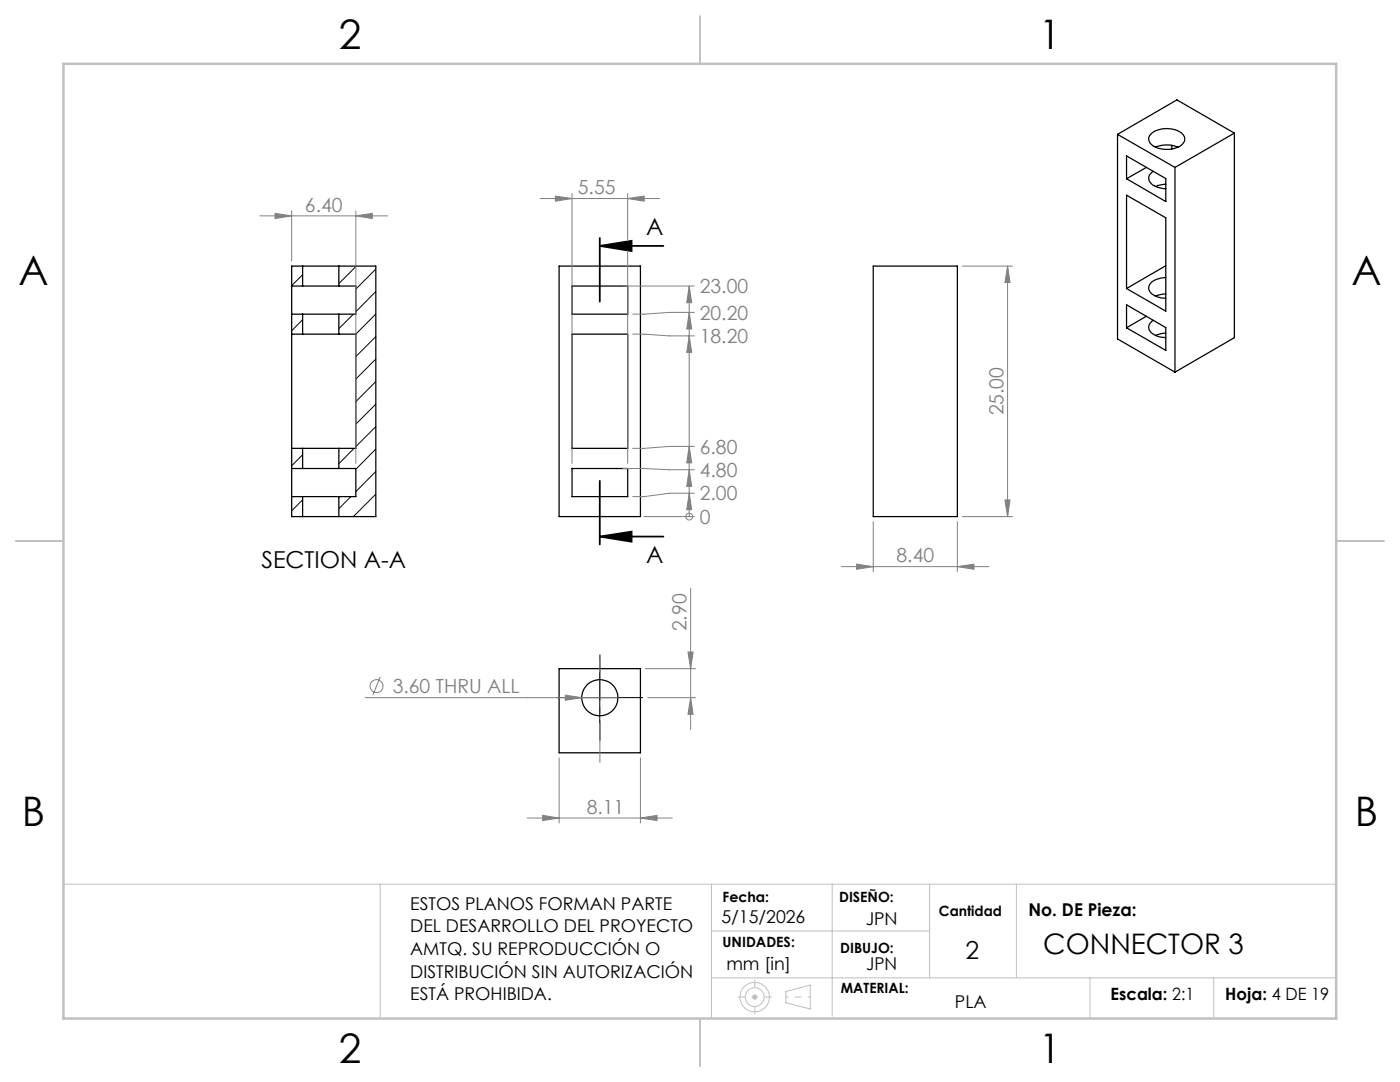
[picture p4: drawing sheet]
<svg xmlns="http://www.w3.org/2000/svg" width="279mm" height="216mm" viewBox="0 0 279 216" stroke-linecap="round" stroke-linejoin="round" font-family="sans-serif">
<g fill="none" stroke="#000" stroke-width=".25">
<path d="M223 26.8l11.5 6.6M223 26.8v40.8l11.5 6.7M224.8 31.1l7.9 4.5v4.6l-7.9-4.5zM224.8 38.9l7.9 4.6v18.6l-7.9-4.5zM228.8 33.4l-4 2.3M229.8 26.6a5.1 5.1 0 0 1 6.3 .3 1.49 1.49 0 0 1-.8 2.3 5.2 5.2 0 0 1-5.8-.7 1.34 1.34 0 0 1 .3-1.9zM230.2 34.2a1.6 1.6 0 0 0-.9 1.6 1.6 1.6 0 0 0 1.3 1.4l.9 .3 1.2 .1M230.6 29.4a5.7 5.7 0 0 1 4.5 0M232.7 36.8l-2.1 .4M233.9 29v.7M234.5 33.4v40.9M246.3 26.6l-11.8 6.8"/>
<path d="M246.3 26.6l-11.4-6.7-11.9 6.9M246.3 26.6v40.8l-11.8 6.9M58.2 57.1h2.2M60.4 57.1h7.2M60.4 53.1h7.2M60.4 53.1h-2.2v50h2.2M60.4 53.1v4M67.6 57.1h3.4v5.6h-3.4M67.6 53.1h7.4v50h-7.4M67.6 53.1v4M111.6 53.1h16.2v50h-16.2zM114.2 57.1h11.1v5.6h-11.1z"/>
<path d="M174.3 53.1h16.8v50h-16.8zM232.7 55.4a3.3 3.3 0 0 0-3.4 1.9 1.83 1.83 0 0 0 1.4 1.8l2 .4M232.7 58.7l-1.4 .1-.7 .3M232.7 53l-7.9 4.6M58.2 62.7h2.2M58.2 66.7h2.2M60.4 66.7h7.2M60.4 62.7h7.2M60.4 62.7v4M67.6 66.7h3.4v22.8h-3.4M67.6 62.7v4M114.2 66.7h11.1v22.8h-11.1z"/>
<path d="M224.8 60.8l7.9 4.6v4.5l-7.9-4.5zM228.8 63.1l-4 2.3M230.2 63.9a1.55 1.55 0 0 0-1 1.6 1.55 1.55 0 0 0 1.2 1.4l1 .3 1.3 .2M232.7 66.5l-1.1 .1-1 .3M58.2 99.1h2.2M58.2 93.5h2.2M58.2 89.5h2.2M60.4 99.1h7.2M60.4 89.5h7.2M60.4 93.5h7.2M60.4 89.5v4M60.4 99.1v4"/>
<path d="M67.6 93.5h3.4v5.6h-3.4M67.6 89.5v4M67.6 99.1v4M114.2 93.5h11.1v5.6h-11.1zM60.4 103.1h7.2M111.6 133.4h16.2v16.8h-16.2z"/>
<circle cx="119.7" cy="139.2" r="3.6"/>
</g>
<g fill="none" stroke="#000" stroke-width=".2">
<path d="M60.4 54.8l-2.2 2.2M71.1 53.1l-3.5 3.5M75 53.7l-4 4M75 58.2l-4 4M60.4 63.8l-2.2 2.2M70.5 62.7l-2.9 2.9M75 62.7l-4 4M75 67.2l-4 4M75 71.6l-4 4M75 76.1l-4 4.1M60.4 99.7l-2.2 2.2M60.4 90.7l-2.2 2.3"/>
<path d="M70 99.1l-2.4 2.4M70.7 89.5l-3.1 3M75 80.6l-4 4M75 85.1l-4 4M75 89.6l-4 4M75 94.1l-4 4M75 98.6l-4.5 4.5M114.7 139.2h10M119.7 134.2v10"/>
</g>
<g fill="none" stroke="#808080" stroke-width=".2">
<path d="M107.8 39.6h23.8M110.8 39.1l3.4 .5-3.4 .5zM114.2 38.6v53.9M125.3 39.6l3.3-.5v1zM125.3 38.6v53.9M51.9 43.1h25.5M54.9 42.6l3.3 .5-3.3 .5zM58.2 42.1v10M71 43.1l3.3-.5v1zM71 42.1v50.4M124.3 57.1h14.3M137.5 57.1l.5 3.3h-.9z"/>
<path d="M137.5 57.1v46M192.1 53.1h10M201.1 53.1l.5 3.3h-1zM201.1 53.1v50M126.3 66.7h2.3l5 .3h5M137.5 67l.5 3.3h-.9zM137.5 62.3l.5 3.4h-.9zM138.6 62.3h-5l-5 .4h-2.3M124.3 93.5l14.3 .2M137.5 98.4l.5 3.3h-.9zM137.5 93.7l.5 3.3h-.9zM137.5 89.1l.5 3.3h-.9z"/>
<path d="M138.6 98.4h-5l-5 .7h-2.3M138.6 89.1h-5l-5 .4h-2.3M200.6 99.8h1l-.5 3.3zM128.6 103.1h10M137.5 103.1h.1M137.8 117.4v28.2M167.9 113.1h29.5M171 112.6l3.3 .5-3.3 .5zM174.3 104.1v10M191.1 113.1l3.3-.5v1zM191.1 104.1v10M192.1 103.1h10"/>
<path d="M72.9 139.2h50.4M75.9 135l-1.5 3.7M112.8 138.7l3.3 .5-3.3 .5zM128.8 133.4h10M129.3 139.2h9.5M137.3 130.1h1l-.5 3.3zM137.8 139.2l.5 3.3h-1zM111.6 151.2v13M127.8 151.2v13M105.2 163.2h29M108.3 162.7l3.3 .5-3.3 .5zM127.8 163.2l3.3-.5v1z"/>
<circle cx="137.5" cy="103.1" r=".69"/>
<circle cx="75.1" cy="136.9" r="1.3"/>
</g>
<path d="M119.7 49.1l6.3-1.1v2.1zM119.7 49.1h12.7M119.7 47.5v12.7M119.7 96v12.7M119.7 107.1l6.3-1v2zM119.7 107.1h12.7" fill="none" stroke="#000" stroke-width=".35"/>
<g fill="none" stroke="#c0c0c0" stroke-width=".2">
<path d="M12.7 176.4h254M75.9 176.4v26.8M142 176.4v26.8M166.1 176.4v26.4M185.5 176.4v18.7M202.8 176.4v18.7M142 185.8h43.5M142 195.1h124.7M150.1 199h1M150.2 198.6l.8 .7M150.6 198.5v1M151 198.6l-.8 .7"/>
<path d="M156.8 197.8l4.9-1.2v4.7l-4.9-1.2zM217.5 195.1v8.1M242.2 195.1v7.8"/>
<circle cx="150.6" cy="199" r="1.88"/>
<circle cx="150.6" cy="199" r="2.95"/>
</g>
<path d="M114.7 139.2h-3.6M119.7 134.2v-3.6M124.7 139.2h3.6M119.7 144.2v3.6" fill="none" stroke="#000" stroke-width=".2" stroke-dasharray="15.2 1.3 1.3 1.3" stroke-linecap="butt"/>
<path d="M119.7 131.4v20.8" fill="none" stroke="#808080" stroke-width=".2" stroke-dasharray="15.2 1.3 1.3 1.3" stroke-dashoffset="6.7" stroke-linecap="butt"/>
<path d="M156.9 198.9h4.8" fill="none" stroke="#c0c0c0" stroke-width=".2" stroke-dasharray="15.2 1.3 1.3 1.3" stroke-dashoffset="14.7" stroke-linecap="butt"/>
<path d="M147.2 198.9h6.8M150.6 202.4v-6.9" fill="none" stroke="#c0c0c0" stroke-width=".2" stroke-dasharray="15.2 1.3 1.3 1.3" stroke-dashoffset="13.7" stroke-linecap="butt"/>
<path d="M139.7 3.2v9.5M3.1 107.9h9.6M266.7 107.9h9.5M139.7 203.2v9.6" fill="none" stroke="#c0c0c0" stroke-width=".25"/>
<path d="M12.7 12.7h254v190.5h-254z" fill="none" stroke="#c0c0c0" stroke-width=".5"/>
<path d="M119.7 49.1l6.3-1.1v2.1zM119.7 107.1l6.3-1v2z" fill="#000"/>
<g fill="#808080">
<path d="M127.8 163.2l3.3-.5v1zM108.3 162.7l3.3 .5-3.3 .5z"/>
<path d="M112.8 138.7v1l3.3-.5zM171 112.6l3.3 .5-3.3 .5zM191.1 113.1l3.3-.5v1zM54.9 42.6l3.3 .5-3.3 .5zM71 43.1l3.3-.5v1z"/>
<path d="M137.3 130.1h1l-.5 3.3zM137.8 139.2l.5 3.3h-1zM201.1 53.1l.5 3.3h-1zM200.6 99.8h1l-.5 3.3z"/>
<path d="M110.8 39.1l3.4 .5-3.4 .5zM125.3 39.6l3.3-.5v1z"/>
<path d="M137.5 98.4l.5 3.3h-.9zM137.5 93.7l.5 3.3h-.9zM137.5 89.1l.5 3.3h-.9zM137.5 67l.5 3.3h-.9zM137.5 62.3l.5 3.4h-.9zM137.5 57.1l.5 3.3h-.9z"/>
</g>
<g font-size="8.1">
<text x="67.6" y="9.7">2</text>
<text x="207.3" y="9.7">1</text>
<text x="3.7" y="57">A</text>
<text x="269.7" y="57">A</text>
<text x="4.4" y="164.9">B</text>
<text x="270.4" y="164.9">B</text>
<text x="67.6" y="212.2">2</text>
<text x="207.3" y="212.2">1</text>
</g>
<text font-size="5.6" x="208.2" y="190.3">CONNECTOR 3</text>
<text font-size="4.9" x="192.7" y="191.4">2</text>
<g font-size="4.7">
<text x="128.9" y="46.9">A</text>
<text x="52.2" y="113.3">SECTION A-A</text>
<text x="128.9" y="112.4">A</text>
</g>
<g font-size="3.9" fill="#808080">
<text x="115.3" y="38.8">5.55</text>
<text x="60.9" y="42.2">6.40</text>
<text x="139.7" y="58.5">23.00</text>
<text x="139.7" y="63.8">20.20</text>
<text x="139.7" y="68.5">18.20</text>
<text x="200.2" y="82.9" transform="rotate(-90 200.2 82.9)">25.00</text>
<text x="139.7" y="95.2">4.80</text>
<text x="139.7" y="90.5">6.80</text>
<text x="139.7" y="99.9">2.00</text>
<text x="139.7" y="104.5">0</text>
<text x="178.9" y="112.2">8.40</text>
<text x="137" y="126" transform="rotate(-90 137 126)">2.90</text>
<text x="78.4" y="138.4">3.60 THRU ALL</text>
<text x="117.1" y="162.4">8.11</text>
</g>
<g font-size="3.5">
<text x="81.9" y="181.5">ESTOS PLANOS FORMAN PARTE</text>
<text x="144" y="184.2">5/15/2026</text>
<text x="172.8" y="184.6">JPN</text>
<text x="205.3" y="182.7">No. DE Pieza:</text>
<text x="81.9" y="186">DEL DESARROLLO DEL PROYECTO</text>
<text x="81.9" y="190.6">AMTQ. SU REPRODUCCIÓN O</text>
<text x="81.9" y="195.1">DISTRIBUCIÓN SIN AUTORIZACIÓN</text>
<text x="145" y="193.5">mm [in]</text>
<text x="172.9" y="193.5">JPN</text>
<text x="81.9" y="199.6">ESTÁ PROHIBIDA.</text>
<text x="190.6" y="201.1">PLA</text>
</g>
<g font-size="3.4">
<text x="221.6" y="199.6">Escala: 2:1</text>
<text x="244.5" y="199.6">Hoja: 4 DE 19</text>
</g>
<g font-size="2.8">
<text x="144.2" y="179.9">Fecha:</text>
<text x="167.5" y="179.9">DISEÑO:</text>
<text x="187.4" y="182.7">Cantidad</text>
<text x="144.2" y="189">UNIDADES:</text>
<text x="167.7" y="190.3">DIBUJO:</text>
<text x="167.8" y="198.1">MATERIAL:</text>
</g>
</svg>
